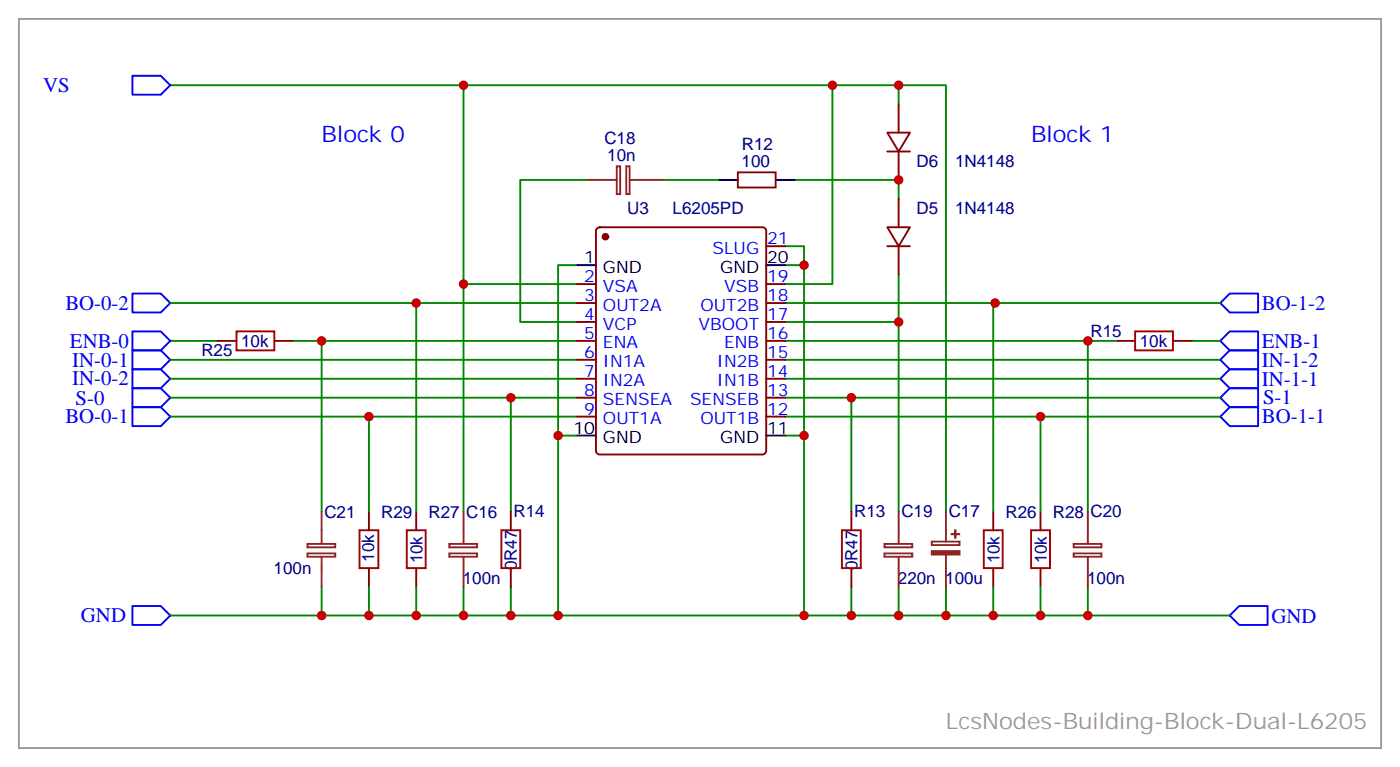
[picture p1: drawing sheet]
<svg xmlns="http://www.w3.org/2000/svg" width="261mm" height="143mm" viewBox="0 0 261 143" stroke-linecap="round" stroke-linejoin="round" font-family="sans-serif">
<path d="M3.5 3.5h254v135.8h-254z" fill="none" stroke="#999" stroke-width=".35"/>
<g fill="none" stroke="#008700" stroke-width=".35">
<path d="M31.7 15.9h123.5v37h-8.8M86.4 15.9v37h21.2M155.2 15.9h12.4v3.5M167.6 15.9h8.8v79.3M109.4 33.5h-12.4v26.5h10.6M123.5 33.5h10.6M148.2 33.5h19.4v3.5M31.7 56.4h75.9M77.6 56.4v38.8M86.4 52.9v42.3M107.6 49.4h-3.5v65.3M146.4 45.9h3.5v35.2"/>
<path d="M146.4 49.4h3.5M146.4 60h21.2M146.4 56.4h81.1M167.6 51.2v44M185.6 56.4h-.4v38.8M31.7 63.5h8.9M31.7 67h75.9M31.7 70.6h75.9M31.7 77.6h75.9M31.7 74.1h75.9M54.7 63.5h52.9M60 63.5v31.7"/>
<path d="M68.8 77.6v17.6M95.2 74.1v21.1M146.4 63.5h61.7M146.4 67h81.1M146.4 70.6h81.1M146.4 77.6h81.1M146.4 74.1h81.1M158.7 74.1v21.1M194 77.6v17.6M202.8 63.5v31.7M222.2 63.5h5.3M104.1 81.1h3.5"/>
<path d="M146.4 81.1h3.5v33.6M31.7 114.7h197.6M60 109.4v5.3M68.8 109.4v5.3M77.6 109.4v5.3M86.4 109.4v5.3M95.2 109.4v5.3M158.7 109.4v5.3M167.6 109.4v5.3M176.4 109.4v5.3M185.2 109.4v5.3M194 109.4v5.3"/>
<path d="M202.8 109.4v5.3"/>
</g>
<g fill="none" stroke="#8c2424" stroke-width=".35">
<path d="M109.4 33.5h5.6M115 31h.6v5.2h-.6zM116.8 31h.6v5.2h-.6zM117.5 33.5h6M60 95.2v6M86.4 95.2v6M167.6 95.2v6M176.4 95.2v5.7M202.8 95.2v6M57.3 101.3h5.2v.7h-5.2zM57.3 103.1h5.2v.6h-5.2zM60 103.7v5.7"/>
<path d="M83.8 101.3h5.2v.7h-5.2zM83.8 103.1h5.2v.6h-5.2zM86.4 103.7v5.7M164.9 101.3h5.2v.7h-5.2zM164.9 103.1h5.2v.6h-5.2zM167.6 103.7v5.7M173.7 100.9h5.2v.6h-5.2zM176.4 103.4v6M200.2 101.3h5.2v.7h-5.2zM200.2 103.1h5.2v.6h-5.2zM202.8 103.7v5.7"/>
</g>
<g fill="#8c2424" stroke="#8c2424" stroke-width=".35">
<path d="M173.7 102.7h5.2v.6h-5.2z"/>
<path d="M177.4 99.5h1.5z"/>
<path d="M178.1 98.8l.1 1.4z"/>
</g>
<path d="M134.1 33.5h3.5M144.6 33.5h3.6M107.6 49.4h3.5M142.9 49.4h3.5M107.6 81.1h3.5M142.9 81.1h3.5" fill="none" stroke="#000" stroke-width=".35"/>
<g fill="none" stroke="#870000" stroke-width=".35">
<path d="M167.6 19.4v5.3M137.6 32.1h7v2.8h-7zM165.5 24.7h4.2l-2.1 3.5zM165.5 28.2h4.2M167.6 28.2v5.3M167.6 37v5.3M107.6 52.9h3.5M107.6 56.4h3.5M107.6 60h3.5M111.4 42.5l.4-.2h30.4a.71 .71 0 0 1 .7 .7v41a.76 .76 0 0 1-.7 .7h-30.4a.76 .76 0 0 1-.7-.7v-41zM142.9 45.9h3.5M142.9 52.9h3.5"/>
<path d="M142.9 56.4h3.5M142.9 60h3.5M165.5 42.3h4.2l-2.1 3.6zM165.5 45.9h4.2M167.6 45.9v5.3M40.6 63.5h3.5M51.2 63.5h3.5M107.6 63.5h3.5M107.6 67h3.5M107.6 70.6h3.5M107.6 74.1h3.5M107.6 77.6h3.5"/>
<path d="M142.9 63.5h3.5M142.9 67h3.5M142.9 70.6h3.5M142.9 74.1h3.5M142.9 77.6h3.5M208.1 63.5h3.6M218.7 63.5h3.5M68.8 95.2v3.6M77.6 95.2v3.6M95.2 95.2v3.6M158.7 95.2v3.6M185.2 95.2v3.6"/>
<path d="M194 95.2v3.6M68.8 105.8v3.6M77.6 105.8v3.6M95.2 105.8v3.6M158.7 105.8v3.6M185.2 105.8v3.6M194 105.8v3.6"/>
</g>
<g fill="none" stroke="#00f" stroke-width=".35">
<path d="M24.7 14.1h5.3l1.7 1.8-1.7 1.7h-5.3zM24.7 54.7h5.3l1.7 1.7-1.7 1.8h-5.3zM227.5 56.4l1.8-1.7h5.3v3.5h-5.3zM24.7 75.8h5.3l1.7 1.8-1.7 1.8h-5.3zM24.7 68.8h5.3l1.7 1.8-1.7 1.7h-5.3zM24.7 65.3h5.3l1.7 1.7-1.7 1.8h-5.3zM24.7 72.3h5.3l1.7 1.8-1.7 1.7h-5.3zM24.7 61.7h5.3l1.7 1.8-1.7 1.8h-5.3zM227.5 67l1.8-1.7h5.3v3.5h-5.3zM227.5 70.6l1.8-1.8h5.3v3.5h-5.3zM227.5 77.6l1.8-1.8h5.3v3.6h-5.3zM227.5 74.1l1.8-1.8h5.3v3.5h-5.3z"/>
<path d="M229.3 61.7h5.3v3.6h-5.3l-1.8-1.8zM24.7 112.9h5.3l1.7 1.8-1.7 1.7h-5.3zM229.3 114.7l1.8-1.8h5.3v3.5h-5.3z"/>
</g>
<path d="M44.1 61.7h7.1v3.6h-7.1zM211.7 61.7h7v3.6h-7zM67 98.8h3.6v7h-3.6zM75.8 98.8h3.6v7h-3.6zM93.5 98.8h3.5v7h-3.5zM157 98.8h3.5v7h-3.5zM183.4 98.8h3.6v7h-3.6zM192.3 98.8h3.5v7h-3.5z" fill="none" stroke="#a10000" stroke-width=".35"/>
<circle cx="112.9" cy="44.1" r=".53" fill="#870000" stroke="#870000" stroke-width=".35"/>
<g fill="#c00">
<circle cx="158.8" cy="114.7" r=".88"/>
<circle cx="158.8" cy="74.1" r=".88"/>
<circle cx="167.6" cy="15.9" r=".88"/>
<circle cx="167.6" cy="114.7" r=".88"/>
<circle cx="202.8" cy="114.7" r=".88"/>
<circle cx="86.4" cy="114.7" r=".88"/>
<circle cx="86.4" cy="52.9" r=".88"/>
<circle cx="149.9" cy="49.4" r=".88"/>
<circle cx="149.9" cy="81.1" r=".88"/>
<circle cx="149.9" cy="114.7" r=".88"/>
<circle cx="104.1" cy="81.1" r=".88"/>
<circle cx="104.1" cy="114.7" r=".88"/>
<circle cx="155.2" cy="15.9" r=".88"/>
<circle cx="95.3" cy="114.7" r=".88"/>
<circle cx="60" cy="114.7" r=".88"/>
<circle cx="86.4" cy="15.9" r=".88"/>
<circle cx="185.2" cy="114.7" r=".88"/>
<circle cx="77.6" cy="114.7" r=".88"/>
<circle cx="77.6" cy="56.4" r=".88"/>
<circle cx="202.8" cy="63.5" r=".88"/>
<circle cx="194" cy="114.7" r=".88"/>
<circle cx="194" cy="77.6" r=".88"/>
<circle cx="60" cy="63.5" r=".88"/>
<circle cx="68.8" cy="114.7" r=".88"/>
<circle cx="68.8" cy="77.6" r=".88"/>
<circle cx="95.3" cy="74.1" r=".88"/>
<circle cx="167.6" cy="60" r=".88"/>
<circle cx="167.6" cy="33.5" r=".88"/>
<circle cx="176.4" cy="114.7" r=".88"/>
<circle cx="185.6" cy="56.4" r=".88"/>
</g>
<g font-size="4.2" fill="#00f">
<text x="60" y="26.5">Block 0</text>
<text x="192.3" y="26.5">Block 1</text>
</g>
<text font-size="4.2" fill="#999" x="176.4" y="135.8">LcsNodes-Building-Block-Dual-L6205</text>
<g font-size="3.9" fill="#00f">
<text x="8.1" y="17.1">VS</text>
<text x="12.2" y="57.7">BO-0-2</text>
<text x="235.3" y="57.7">BO-1-2</text>
<text x="13" y="64.7">ENB-0</text>
<text x="235.3" y="64.8">ENB-1</text>
<text x="13.5" y="71.8">IN-0-2</text>
<text x="13.5" y="68.3">IN-0-1</text>
<text x="235.3" y="68.3">IN-1-2</text>
<text x="235.3" y="71.9">IN-1-1</text>
<text x="14.1" y="75.4">S-0</text>
<text x="235.5" y="75.3">S-1</text>
<text x="12.2" y="78.9">BO-0-1</text>
<text x="235.3" y="78.9">BO-1-1</text>
<text x="15.1" y="115.9">GND</text>
<text x="237.1" y="116">GND</text>
</g>
<g font-size="3.2" fill="#000080">
<text x="112.7" y="26.7">C18</text>
<text x="113.2" y="29.9">10n</text>
<text x="138.3" y="27.9">R12</text>
<text x="138.3" y="31">100</text>
<text x="170.9" y="31.1">D6</text>
<text x="178.1" y="31.1">1N4148</text>
<text x="116.9" y="39.9">U3</text>
<text x="125.4" y="39.9">L6205PD</text>
<text x="170.9" y="39.9">D5</text>
<text x="178.1" y="39.9">1N4148</text>
<text x="45" y="64.6">10k</text>
<text x="203.4" y="62.8">R15</text>
<text x="212.5" y="64.7">10k</text>
<text x="37.5" y="66.4">R25</text>
<text x="60.5" y="96.5">C21</text>
<text x="71.1" y="96.5">R29</text>
<text x="79.9" y="96.4">R27</text>
<text x="86.9" y="96.5">C16</text>
<text x="95.8" y="96.4">R14</text>
<text x="159.3" y="96.4">R13</text>
<text x="168.1" y="96.4">C19</text>
<text x="176.9" y="96.4">C17</text>
<text x="187.5" y="96.4">R26</text>
<text x="196.3" y="96.4">R28</text>
<text x="203.4" y="96.4">C20</text>
<text x="51" y="107">100n</text>
<text x="69.8" y="104.6" transform="rotate(-90 69.8 104.6)">10k</text>
<text x="78.8" y="105" transform="rotate(-90 78.8 105)">10k</text>
<text x="96.4" y="106.2" transform="rotate(-90 96.4 106.2)">0R47</text>
<text x="159.9" y="106.2" transform="rotate(-90 159.9 106.2)">0R47</text>
<text x="186.4" y="105" transform="rotate(-90 186.4 105)">10k</text>
<text x="195.2" y="105" transform="rotate(-90 195.2 105)">10k</text>
<text x="86.3" y="108.8">100n</text>
<text x="167.4" y="108.8">220n 100u</text>
<text x="202.7" y="108.8">100n</text>
</g>
<g font-size="3.2" fill="#00f">
<text x="132.9" y="47.3">SLUG</text>
<text x="143.1" y="45.5">21</text>
<text x="108.9" y="52.6">2</text>
<text x="143.1" y="52.6">19</text>
<text x="108.9" y="56.1">3</text>
<text x="108.9" y="59.6">4</text>
<text x="112.4" y="54.3">VSA</text>
<text x="112.4" y="57.9">OUT2A</text>
<text x="130.6" y="57.9">OUT2B</text>
<text x="135.1" y="54.3">VSB</text>
<text x="143.1" y="59.6">17</text>
<text x="143.1" y="56.1">18</text>
<text x="108.9" y="63.1">5</text>
<text x="112.4" y="61.4">VCP</text>
<text x="112.4" y="64.9">ENA</text>
<text x="130.3" y="61.4">VBOOT</text>
<text x="135" y="64.9">ENB</text>
<text x="143.1" y="63.1">16</text>
<text x="108.9" y="66.7">6</text>
<text x="108.9" y="70.2">7</text>
<text x="112.4" y="68.4">IN1A</text>
<text x="112.4" y="72">IN2A</text>
<text x="133.7" y="72">IN1B</text>
<text x="133.7" y="68.4">IN2B</text>
<text x="143.1" y="70.2">14</text>
<text x="143.1" y="66.7">15</text>
<text x="108.9" y="73.7">8</text>
<text x="108.9" y="77.3">9</text>
<text x="112.4" y="75.5">SENSEA</text>
<text x="128.7" y="75.5">SENSEB</text>
<text x="143.1" y="77.3">12</text>
<text x="143.1" y="73.7">13</text>
<text x="112.4" y="79">OUT1A</text>
<text x="130.6" y="79">OUT1B</text>
</g>
<g font-size="3.2">
<text x="108.9" y="49">1</text>
<text x="112.4" y="50.8">GND</text>
<text x="134.3" y="50.8">GND</text>
<text x="143.1" y="49">20</text>
<text x="106.9" y="80.8">10</text>
<text x="112.4" y="82.6">GND</text>
<text x="134.3" y="82.6">GND</text>
<text x="143.1" y="80.8">11</text>
</g>
</svg>
